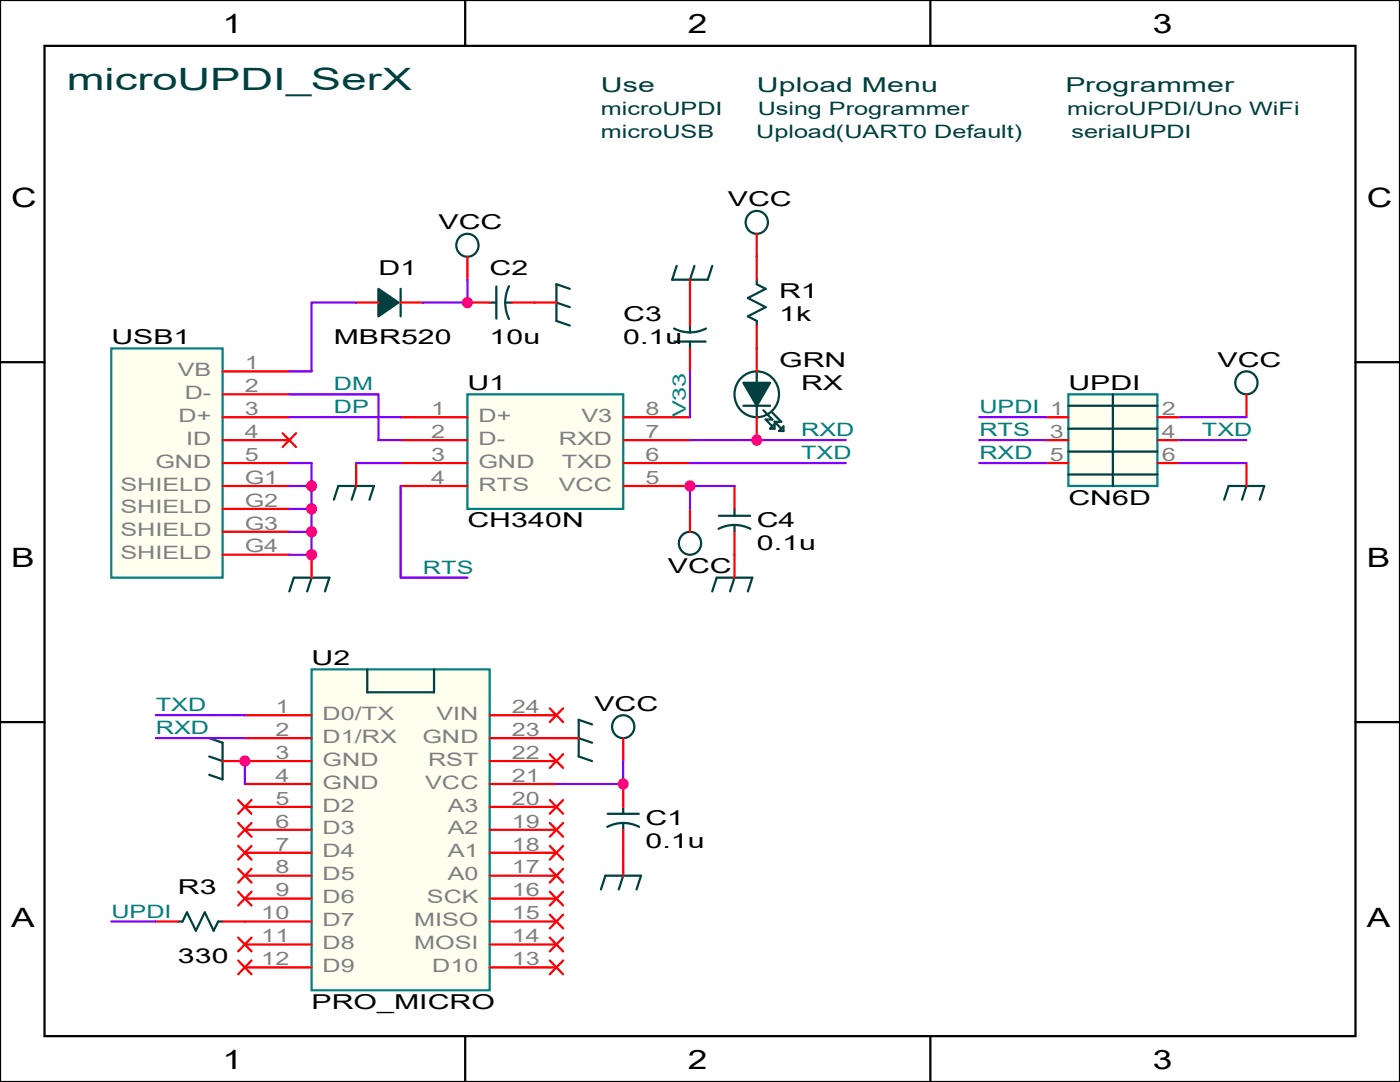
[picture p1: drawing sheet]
<svg xmlns="http://www.w3.org/2000/svg" width="279mm" height="216mm" viewBox="0 0 279 216" stroke-linecap="round" stroke-linejoin="round" font-family="sans-serif">
<path d="M0 0h279.4v215.9h-279.4zM8.9 9.1h261.6v197.7h-261.6zM92.8 0v9.1M185.7 0v9.1M0 72.3h8.9M270.5 72.3h8.9M0 144.1h8.9M270.5 144.1h8.9M92.8 206.8v9.1M185.7 206.8v9.1" fill="none" stroke="#000" stroke-width=".44"/>
<path d="M35.5 183.9h.9l.9-1.8 1.8 3.6 1.8-3.6 1.7 3.6 .9-1.8h.9" fill="none" stroke="#004040" stroke-width=".44"/>
<path d="M31.1 183.9h4.4M44.4 183.9h4.5" fill="none" stroke="#f00" stroke-width=".44"/>
<path d="M62.2 133.6h35.5v64h-35.5z" fill-rule="evenodd" fill="#fffff0" stroke="#008080" stroke-width=".44"/>
<g fill="none" stroke="#004040" stroke-width=".44">
<path d="M73.3 133.6v4.5h13.3v-4.5M41.8 150.9l2.6 1M41.8 147.3l2.6 .9v7.3l-2.6-.9M115.5 147.3l2.7 .9M118.2 144.5l-2.7-.9v7.3l2.7 1M119.9 177.5l.9-2.8h7.1l-.9 2.8M121.3 162.4h6.2M124.4 164.2l-1.7 .2-1.5 .6M124.4 164.2l1.6 .2 1.6 .6M124.4 174.7l-.9 2.8M124.4 161v1.4M124.4 164.2v1.4"/>
<circle cx="124.3" cy="145" r="2.25"/>
</g>
<g fill="none" stroke="#f00" stroke-width=".44">
<path d="M44.4 151.9h17.8M47.5 159.6l2.7 2.8M48.9 142.7h13.3M48.9 147.3h13.3M48.9 156.4h13.3M50.2 159.6l-2.7 2.8M97.7 142.7h13.3M97.7 147.3h17.8M97.7 151.9h13.3M97.7 156.4h13.3M109.7 159.6l2.7 2.8M109.7 150.5l2.7 2.7"/>
<path d="M109.7 141.3l2.7 2.8M112.4 159.6l-2.7 2.8M112.4 150.5l-2.7 2.7M112.4 141.3l-2.7 2.8M124.4 147.3v4.6M124.4 156.4v4.6M47.5 164.2l2.7 2.8M47.5 168.8l2.7 2.7M47.5 173.4l2.7 2.7M47.5 177.9l2.7 2.8M48.9 161h13.3M48.9 165.6h13.3"/>
<path d="M48.9 170.2h13.3M48.9 174.7h13.3M48.9 179.3h13.3M50.2 164.2l-2.7 2.8M50.2 168.8l-2.7 2.7M50.2 173.4l-2.7 2.7M50.2 177.9l-2.7 2.8M97.7 161h13.3M97.7 165.6h13.3M97.7 170.2h13.3M97.7 174.7h13.3M97.7 179.3h13.3"/>
<path d="M109.7 177.9l2.7 2.8M109.7 173.4l2.7 2.7M109.7 168.8l2.7 2.7M109.7 164.2l2.7 2.8M112.4 177.9l-2.7 2.8M112.4 173.4l-2.7 2.7M112.4 168.8l-2.7 2.7M112.4 164.2l-2.7 2.8M124.4 165.6v9.1M47.5 187.1l2.7 2.7M47.5 191.7l2.7 2.7M48.9 183.9h13.3"/>
<path d="M48.9 188.5h13.3M48.9 193h13.3M50.2 187.1l-2.7 2.7M50.2 191.7l-2.7 2.7M97.7 183.9h13.3M97.7 188.5h13.3M97.7 193h13.3M109.7 191.7l2.7 2.7M109.7 187.1l2.7 2.7M109.7 182.5l2.7 2.8M112.4 191.7l-2.7 2.7M112.4 187.1l-2.7 2.7"/>
<path d="M112.4 182.5l-2.7 2.8"/>
</g>
<path d="M93.3 78.7h31.1v22.8h-31.1z" fill-rule="evenodd" fill="#fffff0" stroke="#008080" stroke-width=".44"/>
<path d="M71.1 92.4v4.6M80 83.2h13.3M80 87.8h13.3M80 92.4h13.3M80 97h13.3M124.4 83.2h13.3M124.4 87.8h13.3M124.4 92.4h13.3M124.4 97h13.3M146.6 97v4.5M137.7 101.5v4.6M146.6 106.1v9.2" fill="none" stroke="#f00" stroke-width=".44"/>
<g fill="none" stroke="#004040" stroke-width=".44">
<path d="M66.6 99.7l.9-2.7h7.1l-.9 2.7M71.1 97l-.9 2.7M142.1 118l.9-2.7h7.1l-.8 2.7M143.5 102.9h6.2M146.6 104.7l1.6 .2 1.6 .6M146.6 104.7l-1.7 .2-1.5 .6M146.6 101.5v1.4M146.6 104.7v1.4M146.6 115.3l-.9 2.7"/>
<circle cx="137.7" cy="108.4" r="2.25"/>
</g>
<path d="M22.2 69.5h22.2v45.8h-22.2z" fill-rule="evenodd" fill="#fffff0" stroke="#008080" stroke-width=".44"/>
<g fill="none" stroke="#f00" stroke-width=".44">
<path d="M93.3 51.2v4.6M137.7 55.8v9.2M151 46.7v9.1M44.4 74.1h13.3M44.4 78.7h13.3M71.1 60.4h4.4M80 60.4h4.4M93.3 60.4h4.4M102.2 60.4h8.8M137.7 69.5v4.6M151 65v9.1M44.4 83.2h13.3"/>
<path d="M44.4 87.8h13.3M44.4 92.4h13.3M44.4 97h13.3M56.4 86.5l2.7 2.7M59.1 86.5l-2.7 2.7M151 83.2v4.6M44.4 101.5h13.3M44.4 106.1h13.3M44.4 110.7h13.3M62.2 110.7v4.6"/>
</g>
<g fill="none" stroke="#004040" stroke-width=".44">
<path d="M80 57.6v5.5M99.1 57.2v6.4M101.6 57.1l-.6 1.6-.2 1.7M113.7 57.6l-2.7-.9v7.3l2.7 1M135 53.1l-.9 2.7h7.2l.8-2.7M138.6 53.1l-.9 2.7M151 55.8v.9l1.8 .9-3.5 1.9 3.5 1.8-3.5 1.8 1.7 .9v1M97.7 60.4h1.4M100.8 60.4l.2 1.7 .6 1.6M100.8 60.4h1.4M111 60.4l2.7 .9M134.5 65.6l1.6 .5 1.6 .2"/>
<path d="M134.6 68.2h6.2M137.7 65v1.3M137.7 68.2v1.3M140.9 65.6l-1.6 .5-1.6 .2M148.2 75.2a4.5 4.5 0 0 1 6.9 1.6 4.5 4.5 0 0 1-3.3 6.4 4.6 4.6 0 0 1-4.8-2.6 4.6 4.6 0 0 1 1.2-5.4zM151 74.1v2.3M148.4 81h5.3M151 81v2.2M152.4 81.9l1.7 1.8h-1.3l1.3 1.4M154.1 82.3l1.8 1.9h-1.3l1.3 1.3M154.6 84.6v.9h-.9zM156.4 85.1v.9h-.9z"/>
<path d="M57.7 118l.9-2.7h7.1l-.8 2.7M62.2 115.3l-.9 2.7"/>
<circle cx="93.2" cy="48.9" r="2.25"/>
<circle cx="151" cy="44.4" r="2.25"/>
</g>
<g fill="#004040" stroke="#004040" stroke-width=".44">
<path d="M148.4 76.4h5.3l-2.7 4.6z" fill-rule="evenodd"/>
<path d="M75.5 57.6l4 2.8-4 2.7z" fill-rule="evenodd"/>
</g>
<path d="M213.2 78.7h17.8v18.3h-17.8z" fill-rule="evenodd" fill="#fffff0" stroke="#008080" stroke-width=".44"/>
<g fill="none" stroke="#004040" stroke-width=".44">
<path d="M222.1 78.7v18.3M213.2 81h17.8M213.2 94.7h17.8M213.2 90.1h17.8M213.2 85.5h17.8M244.3 99.7l.9-2.7h7.1l-.9 2.7M248.8 97l-.9 2.7"/>
<circle cx="248.7" cy="76.4" r="2.25"/>
</g>
<path d="M248.8 78.7v4.5M208.8 83.2h4.4M208.8 87.8h4.4M208.8 92.4h4.4M231 83.2h4.4M231 87.8h4.4M231 92.4h4.4M248.8 92.4v4.6" fill="none" stroke="#f00" stroke-width=".44"/>
<g fill="none" stroke="#8000ff" stroke-width=".44">
<path d="M93.3 55.8v4.6h-8.9M57.7 78.7h17.8v9.1h4.5M71.1 60.4h-8.9v13.7h-4.5M137.7 74.1v9.1M57.7 83.2h22.3M57.7 92.4h4.5v18.3h-4.5M57.7 97h4.5M71.1 92.4h8.9M80 97v18.3h13.3M137.7 92.4h31.1M137.7 87.8h31.1M146.6 97h-8.9v4.5"/>
<path d="M195.4 83.2h13.4M195.4 92.4h13.4M195.4 87.8h13.4M235.4 83.2h13.4M235.4 92.4h13.4M235.4 87.8h13.4M57.7 101.5h4.5M57.7 106.1h4.5M31.1 147.3h17.8M31.1 142.7h17.8M48.9 151.9v4.5M124.4 151.9v4.5h-13.4"/>
<path d="M22.2 183.9h8.9"/>
</g>
<g fill="#ff0080" stroke="#ff0080" stroke-width=".44">
<circle cx="124.4" cy="156.4" r=".9"/>
<circle cx="48.8" cy="151.9" r=".9"/>
<circle cx="137.7" cy="97" r=".9"/>
<circle cx="62.2" cy="110.7" r=".9"/>
<circle cx="62.2" cy="97" r=".9"/>
<circle cx="62.2" cy="101.5" r=".9"/>
<circle cx="62.2" cy="106.1" r=".9"/>
<circle cx="151" cy="87.8" r=".9"/>
<circle cx="93.3" cy="60.4" r=".9"/>
</g>
<text font-size="6.1" fill="#004040" x="13.3" y="17.9">microUPDI_SerX</text>
<g font-size="5.3">
<text x="44.4" y="6.6">1</text>
<text x="137.2" y="6.6">2</text>
<text x="230.1" y="6.6">3</text>
<text x="2.2" y="41.3">C</text>
<text x="272.8" y="41.3">C</text>
<text x="2.2" y="113.2">B</text>
<text x="272.8" y="113.2">B</text>
<text x="2.2" y="185">A</text>
<text x="272.8" y="185">A</text>
<text x="44.4" y="213.3">1</text>
<text x="137.2" y="213.3">2</text>
<text x="230.1" y="213.3">3</text>
</g>
<g font-size="4.1" fill="#004040">
<text x="119.9" y="18.3">Use</text>
<text x="151" y="18.3">Upload Menu</text>
<text x="212.6" y="18.3">Programmer</text>
</g>
<g font-size="4.1">
<text x="145.2" y="41.2">VCC</text>
<text x="87.5" y="45.8">VCC</text>
<text x="75.5" y="54.9">D1</text>
<text x="97.7" y="54.9">C2</text>
<text x="155.5" y="59.5">R1</text>
<text x="124.4" y="64.1">C3</text>
<text x="155.5" y="64.1">1k</text>
<text x="22.2" y="68.6">USB1</text>
<text x="66.6" y="68.6">MBR520</text>
<text x="97.7" y="68.6">10u</text>
<text x="124.4" y="68.6">0.1u</text>
<text x="93.3" y="77.8">U1</text>
<text x="155.5" y="73.2">GRN</text>
<text x="159.9" y="77.8">RX</text>
<text x="213.2" y="77.8">UPDI</text>
<text x="243" y="73.2">VCC</text>
<text x="213.2" y="100.7">CN6D</text>
<text x="93.3" y="105.2">CH340N</text>
<text x="151" y="105.2">C4</text>
<text x="151" y="109.8">0.1u</text>
<text x="133.3" y="114.4">VCC</text>
<text x="62.2" y="132.7">U2</text>
<text x="118.6" y="141.8">VCC</text>
<text x="128.8" y="164.7">C1</text>
<text x="128.8" y="169.2">0.1u</text>
<text x="35.5" y="178.4">R3</text>
<text x="35.5" y="192.1">330</text>
<text x="62.2" y="201.3">PRO_MICRO</text>
</g>
<g font-size="3.7" fill="#004040">
<text x="119.9" y="23">microUPDI</text>
<text x="151.2" y="23">Using Programmer</text>
<text x="213" y="23">microUPDI/Uno WiFi</text>
<text x="119.9" y="27.6">microUSB</text>
<text x="150.9" y="27.6">Upload(UART0 Default)</text>
<text x="213.8" y="27.6">serialUPDI</text>
</g>
<g font-size="3.7" fill="#808080">
<text x="35.5" y="75">VB</text>
<text x="48.9" y="73.7">1</text>
<text x="36.9" y="79.6">D-</text>
<text x="48.9" y="78.2">2</text>
<text x="48.9" y="82.8">3</text>
<text x="86.1" y="82.8">1</text>
<text x="128.8" y="82.8">8</text>
<text x="231.9" y="82.8">2</text>
<text x="35.6" y="84.2">D+</text>
<text x="37.2" y="88.7">ID</text>
<text x="48.9" y="87.4">4</text>
<text x="86.1" y="87.4">2</text>
<text x="95.5" y="84.2">D+</text>
<text x="95.5" y="88.7">D-</text>
<text x="111.5" y="88.7">RXD</text>
<text x="116" y="84.2">V3</text>
<text x="128.8" y="87.4">7</text>
<text x="209.5" y="87.4">3</text>
<text x="231.9" y="87.4">4</text>
<text x="31" y="93.3">GND</text>
<text x="48.9" y="91.9">5</text>
<text x="86.1" y="91.9">3</text>
<text x="95.5" y="93.3">GND</text>
<text x="112.1" y="93.3">TXD</text>
<text x="128.8" y="91.9">6</text>
<text x="209.5" y="91.9">5</text>
<text x="231.9" y="91.9">6</text>
<text x="24" y="97.9">SHIELD</text>
<text x="48.9" y="96.5">G1</text>
<text x="48.9" y="101.1">G2</text>
<text x="86.1" y="96.5">4</text>
<text x="95.5" y="97.9">RTS</text>
<text x="111.5" y="97.9">VCC</text>
<text x="128.8" y="96.5">5</text>
<text x="24" y="102.4">SHIELD</text>
<text x="24" y="107">SHIELD</text>
<text x="48.9" y="105.7">G3</text>
<text x="24" y="111.6">SHIELD</text>
<text x="48.9" y="110.2">G4</text>
<text x="55" y="142.2">1</text>
<text x="64.4" y="143.6">D0/TX</text>
<text x="87.1" y="143.6">VIN</text>
<text x="102.2" y="142.2">24</text>
<text x="55" y="146.8">2</text>
<text x="64.4" y="148.2">D1/RX</text>
<text x="84.3" y="148.2">GND</text>
<text x="102.2" y="146.8">23</text>
<text x="55" y="151.4">3</text>
<text x="64.4" y="152.8">GND</text>
<text x="85.4" y="152.8">RST</text>
<text x="102.2" y="151.4">22</text>
<text x="55" y="156">4</text>
<text x="55" y="160.6">5</text>
<text x="64.4" y="157.4">GND</text>
<text x="64.4" y="161.9">D2</text>
<text x="84.9" y="157.4">VCC</text>
<text x="89.4" y="161.9">A3</text>
<text x="102.2" y="160.6">20</text>
<text x="102.2" y="156">21</text>
<text x="55" y="165.1">6</text>
<text x="64.4" y="166.5">D3</text>
<text x="89.4" y="166.5">A2</text>
<text x="102.2" y="165.1">19</text>
<text x="55" y="169.7">7</text>
<text x="64.4" y="171.1">D4</text>
<text x="89.4" y="171.1">A1</text>
<text x="102.2" y="169.7">18</text>
<text x="55" y="174.3">8</text>
<text x="55" y="178.9">9</text>
<text x="64.4" y="175.6">D5</text>
<text x="89.4" y="175.6">A0</text>
<text x="102.2" y="178.9">16</text>
<text x="102.2" y="174.3">17</text>
<text x="52.2" y="183.4">10</text>
<text x="64.4" y="180.2">D6</text>
<text x="64.4" y="184.8">D7</text>
<text x="82.7" y="184.8">MISO</text>
<text x="85.2" y="180.2">SCK</text>
<text x="102.2" y="183.4">15</text>
<text x="52.2" y="188">11</text>
<text x="64.4" y="189.4">D8</text>
<text x="82.7" y="189.4">MOSI</text>
<text x="102.2" y="188">14</text>
<text x="52.2" y="192.6">12</text>
<text x="64.4" y="193.9">D9</text>
<text x="86.3" y="193.9">D10</text>
<text x="102.2" y="192.6">13</text>
</g>
<g font-size="3.7" fill="#008080">
<text x="66.6" y="77.9">DM</text>
<text x="66.6" y="82.5">DP</text>
<text x="136.9" y="83.3" transform="rotate(-90 136.9 83.3)">V33</text>
<text x="195.5" y="82.5">UPDI 1</text>
<text x="159.9" y="87">RXD</text>
<text x="195.5" y="87">RTS</text>
<text x="239.9" y="87">TXD</text>
<text x="159.9" y="91.6">TXD</text>
<text x="195.5" y="91.6">RXD</text>
<text x="84.4" y="114.5">RTS</text>
<text x="31.1" y="141.9">TXD</text>
<text x="31.1" y="146.5">RXD</text>
<text x="22.2" y="183.1">UPDI</text>
</g>
</svg>
